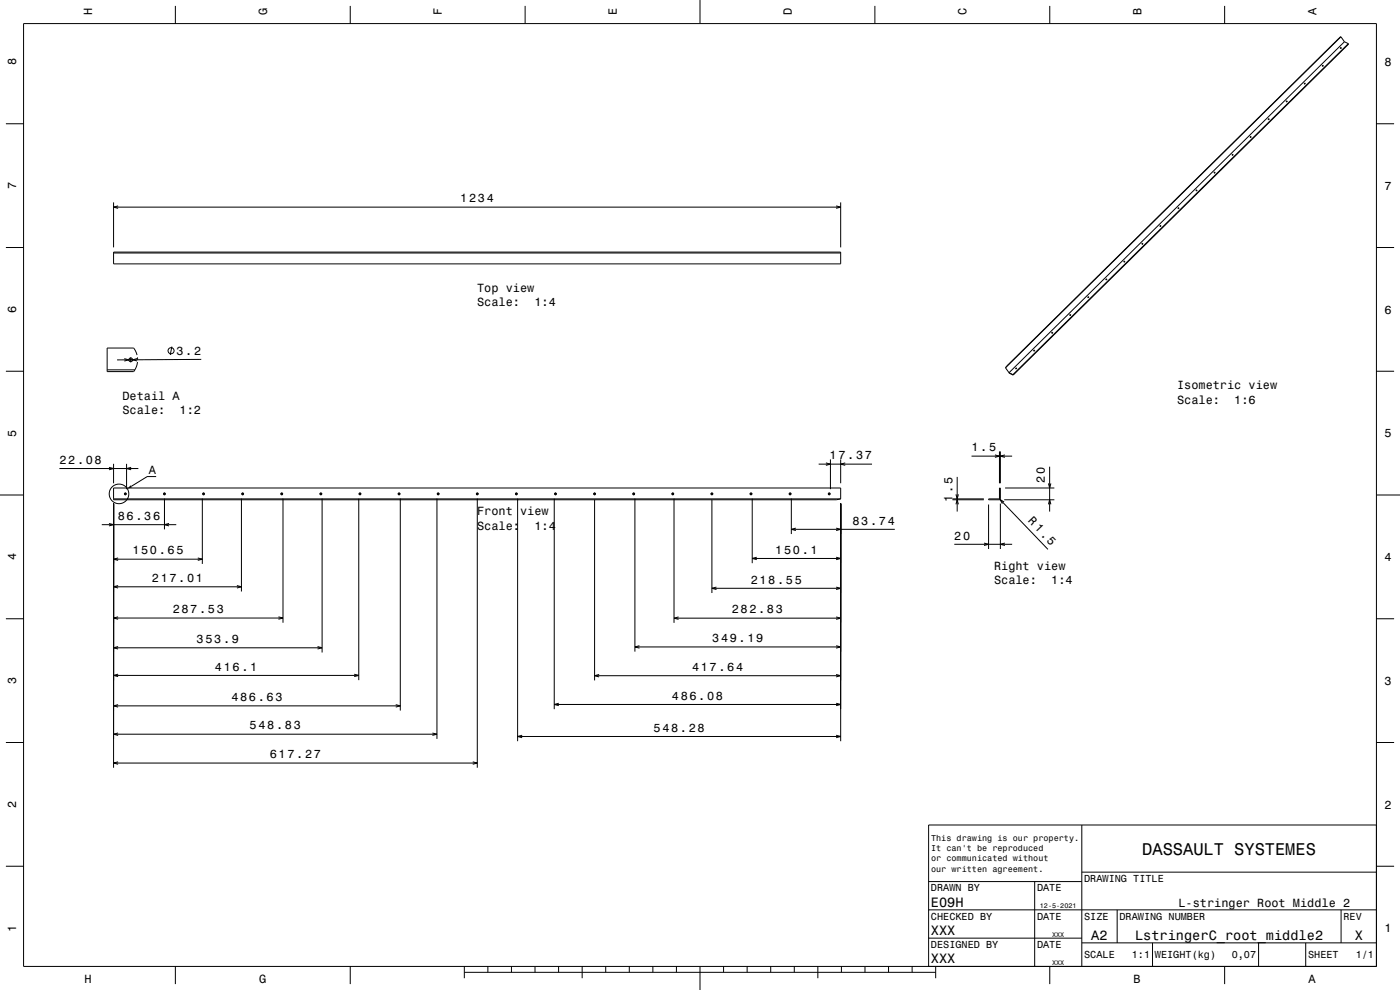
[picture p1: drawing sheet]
<svg xmlns="http://www.w3.org/2000/svg" width="594mm" height="420mm" viewBox="0 0 594 420" stroke-linecap="round" stroke-linejoin="round" font-family="sans-serif">
<g fill="none" stroke="#000" stroke-width=".42">
<path d="M10 10h574v400h-574zM74.4 2.5v7.5M148.6 2.5v7.5M222.8 2.5v7.5M297 0v10M371.2 2.5v7.5M445.4 2.5v7.5M519.6 2.5v7.5M568.9 15.6l1.5 2.1M568.9 15.6l-142.3 140.4M570.4 17.7l-142.3 140.4 1.7 .8M570.4 17.7l1.7 .8"/>
<path d="M572.1 18.5l-142.3 140.4M572.1 18.5l-142.2 140.6M553.3 35.6h.1M553.4 35.4h.4l-.3 .3zM553.8 35.4l-.3 .3M561.1 27.8h.4l-.3 .3zM561.4 27.9l-.3 .2M568.8 20.3h.3l-.3 .3zM569.1 20.3l-.3 .3M569.1 20.2h.1M2.5 52.5h7.5M530.4 58.2v.1"/>
<path d="M530.5 58h.3l-.3 .3zM530.8 58.1l-.3 .2M538 50.7h.1M538.1 50.5h.4l-.3 .3zM538.5 50.5l-.3 .3M545.7 43.1v.1M545.8 42.9h.3l-.3 .3zM546.1 43l-.3 .2M584 52.5h7.5M515.1 73.3v.1M515.2 73.1h.3l-.3 .3zM515.5 73.2l-.3 .2"/>
<path d="M522.8 65.6h.4l-.3 .3zM523.2 65.6l-.3 .3M48.2 85.9v19M48.2 87.9h308.5M50.1 87.4l-1.9 .5 1.9 .5M354.8 87.4l1.9 .5-1.9 .5M356.7 85.9v19M492.2 95.8h.4l-.3 .3zM492.6 95.9l-.3 .2M499.8 88.5h.1M499.9 88.2l.3 .1-.3 .2zM500.2 88.3l-.3 .2"/>
<path d="M507.4 80.9h.1M507.5 80.7h.4l-.3 .3zM507.9 80.8l-.3 .2M2.5 105h7.5M48.2 106.9h308.5v5.1h-308.5zM48.2 107.3h308.5M469.2 118.7h.1M469.3 118.4l.3 .1-.3 .2zM469.6 118.5l-.3 .2M476.9 110.9h.4l-.3 .3zM477.2 111l-.3 .2M484.6 103.3l.3 .1-.3 .2z"/>
<path d="M484.9 103.4l-.3 .2M584 105h7.5M453.8 133.8h.1M454 133.5l.3 .1-.3 .2zM454.3 133.6l-.3 .2M461.5 126.2h.1M461.6 126h.4l-.3 .3zM461.9 126.1l-.3 .2M2.5 157.5h7.5M45.5 156.9h11.7M52.7 152.2l2 .5-2 .5M54.4 152.7h2.1"/>
<path d="M55.5 151.6v2.1M58.1 150.6l-1.4-2.9h-11.2v10h11.2l.5-.8M58.2 152.1l-1.9 .5 1.9 .6M58.3 151.6l.1 1M58.3 153.6l-1.1 3.3M72.9 147l-.7 3.5M85.4 152.5l-35.7 .2M426.6 156l1.6 2.3 1.7 .8M429.8 158.9l.1 .2M430.9 156.4h.1M431 156.2h.3l-.3 .3zM431.3 156.3l-.3 .2"/>
<path d="M438.6 148.6l.4 .1-.3 .2zM439 148.7l-.3 .2M446.3 141.1h.4l-.4 .3zM446.6 141.2l-.3 .2M584 157.5h7.5M25.2 198.8h33.5M46.3 198.3l1.9 .5-1.9 .5M48.2 196.8v8.2M53.7 196.8v10.7M55.6 198.3l-1.9 .5 1.9 .5M347.3 196.9h22.7M350.4 196.4l1.9 .5-1.9 .5"/>
<path d="M352.3 194.9v12.6M356.7 194.9v10.1M358.6 196.4l-1.9 .5 1.9 .5M412.2 193.5h17.2M422.1 193l2 .5-2 .5M424.1 191.5v13.5M424.4 191.5v13.5M426.4 193l-2 .5 2 .5M445.4 198v19M0 210h10M48.2 207h308.5v4.7l-1.8 .3h-306.7zM48.2 213.7v112"/>
<path d="M48.2 211.7h308.5M52.7 209.5h1M53.2 209v1.1M66.3 202.2h-3.8l-6.8 4.1M69.3 209.5h1M69.8 209v1.1M69.8 211.5v13.1M85.8 211.5v27.7M85.8 209.5h1.1M86.4 209v1.1M102.4 211.5v39.4M102.4 209.5h1.1"/>
<path d="M103 209v1.1M119 209.5h1.1M119.5 209v1.1M120.1 211.5v52.7M135.6 209.5h1.1M136.1 209v1.1M136.7 211.5v65.3M152.2 211.5v77M152.2 209.5h1.1M152.7 209v1.1M168.8 209.5h1M169.3 209v1.1"/>
<path d="M169.8 211.5v90M185.4 211.5v102M185.4 209.5h1M185.9 209v1.1M202 209.5h1M202.5 209v1.1M202.5 211.5v114.2M218.6 209.5h1M219.1 209v1.1M219.6 211.5v102.9M235.2 211.5v89.4M235.2 209.5h1"/>
<path d="M235.7 209v1.1M251.8 209.5h1M252.3 209v1.1M252.3 212.1v76.6M268.3 209.5h1.1M268.9 209v1.1M269.4 211.5v65M284.9 209.5h1.1M285.5 209v1.1M286 211.5v52.8M301.5 209.5h1.1M302 209v1.1"/>
<path d="M302 212.1v39.5M318.1 209.5h1.1M318.6 209v1.1M319.2 211.5v27.4M334.7 209.5h1M335.2 209v1.1M335.7 211.5v15.1M351.3 209.5h1M351.8 209v1.1M356.7 213.7v100.7M404.1 212h13.3M404.1 211.7h13.3"/>
<path d="M405.6 214l.5-2 .5 2M405.6 209.7l.5 2 .5-2M406.1 202.3v14.7M419.4 211.7h5l-.3 .3h-4.7zM419.4 214v18.9M424.4 211.7v-4.7h-.3v4.7l20.5 21.4M424.4 213.7v19.2M426 213l-1.7-1.1 1 1.8M426.1 212h21.3M426.4 207h21M444.8 214l.6-2 .5 2M444.8 205.1l.6 1.9 .5-1.9"/>
<path d="M584 210h10M43.2 222.6h31.6M46.3 222.1l1.9 .5-1.9 .5M48.2 237.2h37.6M50.1 236.7l-1.9 .5 1.9 .5M71.7 222.1l-1.9 .5 1.9 .5M83.9 236.7l1.9 .5-1.9 .5M319.2 236.9h37.5M321.1 236.4l-1.9 .5 1.9 .5M335.7 224.6h44M337.7 224l-2 .6 2 .5M354.8 224l1.9 .6-1.9 .5"/>
<path d="M354.8 236.4l1.9 .5-1.9 .5M404.9 230.9h24.5M417.5 230.4l1.9 .5-1.9 .5M426.4 230.4l-2 .5 2 .5M48.2 248.9h54.2M50.1 248.4l-1.9 .5 1.9 .6M100.5 248.4l1.9 .5-1.9 .6M302 249.6h54.7M304 249.1l-2 .5 2 .5M354.8 249.1l1.9 .5-1.9 .5M2.5 262.5h7.5M48.2 262.2h71.9"/>
<path d="M48.2 274.8h88.5M50.1 261.7l-1.9 .5 1.9 .5M50.1 274.3l-1.9 .5 1.9 .5M118.1 261.7l2 .5-2 .5M134.7 274.3l2 .5-2 .5M269.4 274.5h87.3M271.3 273.9l-1.9 .6 1.9 .5M286 262.3h70.7M287.9 261.7l-1.9 .6 1.9 .5M354.8 261.7l1.9 .6-1.9 .5M354.8 273.9l1.9 .6-1.9 .5M584 262.5h7.5"/>
<path d="M48.2 286.5h104M48.2 299.5h121.6M50.1 286l-1.9 .5 1.9 .6M50.1 298.9l-1.9 .6 1.9 .5M150.3 286l1.9 .5-1.9 .6M167.9 298.9l1.9 .6-1.9 .5M235.2 298.9h121.5M237.1 298.3l-1.9 .6 1.9 .5M252.3 286.7h104.4M254.2 286.1l-1.9 .6 1.9 .5M354.8 286.1l1.9 .6-1.9 .5M354.8 298.3l1.9 .6-1.9 .5"/>
<path d="M2.5 315h7.5M48.2 311.5h137.2M50.1 311l-1.9 .5 1.9 .5M183.5 311l1.9 .5-1.9 .5M219.6 312.4h137.1M221.5 311.9l-1.9 .5 1.9 .6M354.8 311.9l1.9 .5-1.9 .6M584 315h7.5M48.2 323.7h154.3M50.1 323.2l-1.9 .5 1.9 .5M200.6 323.2l1.9 .5-1.9 .5M459 350v60"/>
<path d="M584 350h-190v60M2.5 367.5h7.5M394 374h65M439 374v36M459 370h125M584 367.5h7.5M394 398h65M394 386h190M474 386v14M569 386v14M74.4 410v7.5M148.6 410v7.5"/>
<path d="M197 412.5h200M197 410v5M207 410v2.5M217 410v2.5M227 410v2.5M237 410v2.5M247 410v5M257 410v2.5M267 410v2.5M277 410v2.5M287 410v2.5M297 410v10"/>
<path d="M307 410v2.5M317 410v2.5M327 410v2.5M337 410v2.5M347 410v5M357 410v2.5M367 410v2.5M377 410v2.5M387 410v2.5M397 410v5M445.4 410v7.5M459 400h125"/>
<path d="M489 400v10M519.6 410v7.5M534 400v10M554 400v10"/>
<circle cx="55.5" cy="152.7" r=".8"/>
<circle cx="72.6" cy="148.8" r="1.28"/>
<circle cx="50.5" cy="209.5" r="4.2"/>
<circle cx="53.2" cy="209.5" r=".4"/>
<circle cx="69.8" cy="209.5" r=".4"/>
<circle cx="86.4" cy="209.5" r=".4"/>
<circle cx="103" cy="209.5" r=".4"/>
<circle cx="119.5" cy="209.5" r=".4"/>
<circle cx="136.1" cy="209.5" r=".4"/>
<circle cx="152.7" cy="209.5" r=".4"/>
<circle cx="169.3" cy="209.5" r=".4"/>
<circle cx="185.9" cy="209.5" r=".4"/>
<circle cx="202.5" cy="209.5" r=".4"/>
<circle cx="219.1" cy="209.5" r=".4"/>
<circle cx="235.7" cy="209.5" r=".4"/>
<circle cx="252.3" cy="209.5" r=".4"/>
<circle cx="268.9" cy="209.5" r=".4"/>
<circle cx="285.5" cy="209.5" r=".4"/>
<circle cx="302" cy="209.5" r=".4"/>
<circle cx="318.6" cy="209.5" r=".4"/>
<circle cx="335.2" cy="209.5" r=".4"/>
<circle cx="351.8" cy="209.5" r=".4"/>
</g>
<path d="M55.4 205.9l.6 .9-2 .6z" fill-rule="evenodd" fill="#000"/>
<text font-size="7.2" x="484.6" y="362.6">DASSAULT SYSTEMES</text>
<g font-size="5.8">
<text x="395" y="384.6">E09H</text>
<text x="395" y="396.6">XXX</text>
<text x="463" y="398.6">A2</text>
<text x="481.6" y="398.6">LstringerC_root_middle2</text>
<text x="574.8" y="398.6">X</text>
<text x="395" y="408.6">XXX</text>
</g>
<g font-size="5">
<text x="39.1" y="6.5" transform="rotate(-90 39.1 6.5)">H</text>
<text x="113.3" y="6.5" transform="rotate(-90 113.3 6.5)">G</text>
<text x="187.5" y="6.5" transform="rotate(-90 187.5 6.5)">F</text>
<text x="261.7" y="6.5" transform="rotate(-90 261.7 6.5)">E</text>
<text x="335.9" y="6.5" transform="rotate(-90 335.9 6.5)">D</text>
<text x="410.1" y="6.5" transform="rotate(-90 410.1 6.5)">C</text>
<text x="484.3" y="6.5" transform="rotate(-90 484.3 6.5)">B</text>
<text x="558.5" y="6.5" transform="rotate(-90 558.5 6.5)">A</text>
<text x="6.8" y="27.8" transform="rotate(-90 6.8 27.8)">8</text>
<text x="587.5" y="28.1">8</text>
<text x="6.8" y="80.3" transform="rotate(-90 6.8 80.3)">7</text>
<text x="587.5" y="80.6">7</text>
<text x="195.3" y="85.9">1234</text>
<text x="202.4" y="123.8">Top view</text>
<text x="202.4" y="129.9">Scale:</text>
<text x="226.7" y="129.9">1:4</text>
<text x="6.8" y="132.8" transform="rotate(-90 6.8 132.8)">6</text>
<text x="587.5" y="133.1">6</text>
<text x="74.9" y="150.5" transform="rotate(-1 74.9 150.5)">3.2</text>
<text x="499.4" y="165.1">Isometric view</text>
<text x="51.9" y="169.5">Detail A</text>
<text x="499.4" y="171.2">Scale:</text>
<text x="523.7" y="171.2">1:6</text>
<text x="51.9" y="175.6">Scale:</text>
<text x="76.2" y="175.6">1:2</text>
<text x="6.8" y="185.3" transform="rotate(-90 6.8 185.3)">5</text>
<text x="587.5" y="185.6">5</text>
<text x="412.2" y="191.5">1.5</text>
<text x="25.2" y="196.8">22.08</text>
<text x="352" y="194.9">17.37</text>
<text x="63.2" y="201">A</text>
<text x="443.3" y="204.8" transform="rotate(-90 443.3 204.8)">20</text>
<text x="404.1" y="212.8" transform="rotate(-90 404.1 212.8)">1.5</text>
<text x="50" y="220.6">86.36</text>
<text x="202.4" y="218.6">Front view</text>
<text x="436" y="221.2" transform="rotate(46 436 221.2)">R 1.5</text>
<text x="202.4" y="224.7">Scale:</text>
<text x="226.7" y="224.7">1:4</text>
<text x="361.7" y="222.6">83.74</text>
<text x="404.9" y="228.9">20</text>
<text x="6.8" y="237.8" transform="rotate(-90 6.8 237.8)">4</text>
<text x="56.2" y="235.2">150.65</text>
<text x="328.9" y="234.9">150.1</text>
<text x="587.5" y="238.1">4</text>
<text x="421.7" y="241.9">Right view</text>
<text x="64.5" y="246.9">217.01</text>
<text x="318.5" y="247.6">218.55</text>
<text x="421.7" y="247.9">Scale:</text>
<text x="446" y="247.9">1:4</text>
<text x="73.3" y="260.2">287.53</text>
<text x="310.5" y="260.3">282.83</text>
<text x="83.4" y="272.8">353.9</text>
<text x="302.2" y="272.5">349.19</text>
<text x="91.2" y="284.5">416.1</text>
<text x="293.6" y="284.7">417.64</text>
<text x="6.8" y="290.3" transform="rotate(-90 6.8 290.3)">3</text>
<text x="587.5" y="290.6">3</text>
<text x="98.2" y="297.5">486.63</text>
<text x="285.1" y="296.9">486.08</text>
<text x="105.9" y="309.5">548.83</text>
<text x="277.3" y="310.4">548.28</text>
<text x="114.5" y="321.7">617.27</text>
<text x="6.8" y="342.8" transform="rotate(-90 6.8 342.8)">2</text>
<text x="587.5" y="343.1">2</text>
<text x="500" y="384.9">L-stringer Root Middle 2</text>
<text x="6.8" y="395.3" transform="rotate(-90 6.8 395.3)">1</text>
<text x="587.5" y="395.6">1</text>
<text x="35.8" y="416.8">H</text>
<text x="110" y="416.8">G</text>
<text x="481" y="416.8">B</text>
<text x="555.2" y="416.8">A</text>
</g>
<g font-size="4.3">
<text x="460" y="374.2">DRAWING TITLE</text>
<text x="395" y="378.2">DRAWN BY</text>
<text x="440" y="378.2">DATE</text>
<text x="395" y="390.2">CHECKED BY</text>
<text x="440" y="390.2">DATE</text>
<text x="460" y="390.2">SIZE</text>
<text x="475" y="390.2">DRAWING NUMBER</text>
<text x="570" y="390.2">REV</text>
<text x="395" y="402.2">DESIGNED BY</text>
<text x="440" y="402.2">DATE</text>
<text x="460" y="406.6">SCALE</text>
<text x="480.2" y="406.6">1:1</text>
<text x="490" y="406.6">WEIGHT(kg)</text>
<text x="522.6" y="406.6">0,07</text>
<text x="555" y="406.6">SHEET</text>
<text x="575.2" y="406.6">1/1</text>
</g>
<g font-size="3.6">
<text x="395.1" y="356.8">This drawing is our property.</text>
<text x="395.1" y="361.2">It can't be reproduced</text>
<text x="395.1" y="365.5">or communicated without</text>
<text x="395.1" y="369.8">our written agreement.</text>
</g>
<g font-size="2.9">
<text x="441.2" y="385.3">12-5-2021</text>
<text x="446.4" y="397.3">XXX</text>
<text x="446.4" y="409.3">XXX</text>
</g>
</svg>
